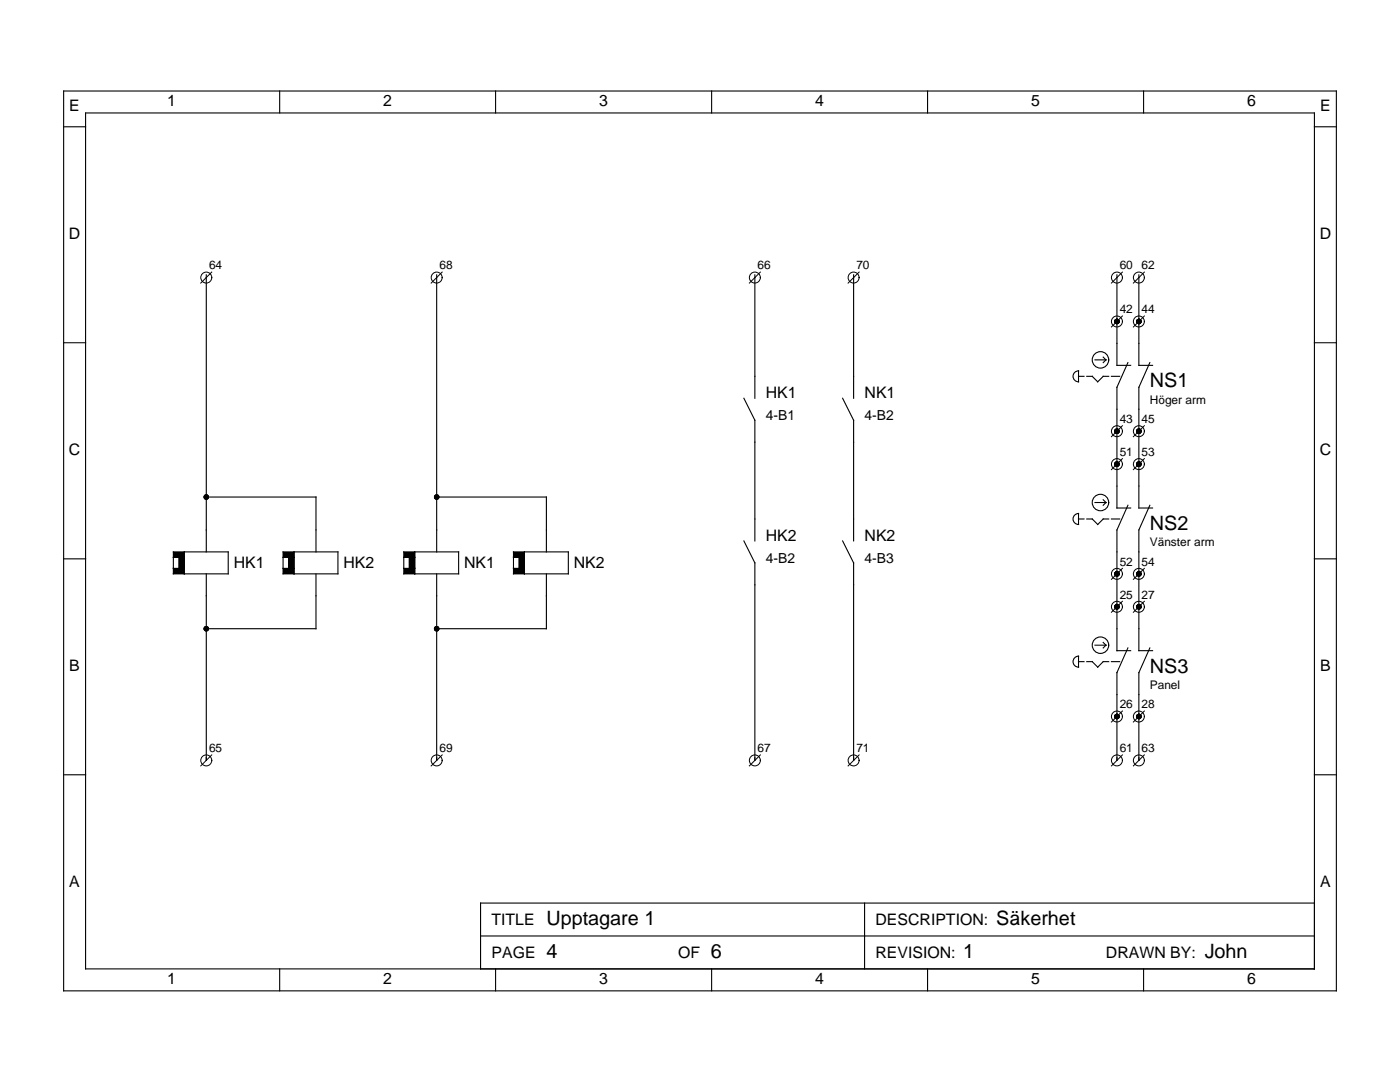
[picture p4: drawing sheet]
<svg xmlns="http://www.w3.org/2000/svg" width="279mm" height="216mm" viewBox="0 0 279 216" stroke-linecap="round" stroke-linejoin="round" font-family="sans-serif">
<g fill="none" stroke="#000" stroke-width=".22">
<path d="M12.7 18.2h254v179.5h-254zM55.8 18.2v4.3M98.9 18.2v4.3M142 18.2v4.3M185.1 18.2v4.3M228.2 18.2v4.3M12.7 25.3h4.4M17.1 22.5h245.2v170.8h-245.2zM262.3 25.3h4.4M41.2 54.8v55.3M87.1 54.8v55.3M150.6 54.8v24.7"/>
<path d="M170.4 54.8v24.7M222.9 54.8v18.1h2.7M227.3 54.8v18.1h2.7M12.7 68.4h4.4M148.5 79.5l2.1 4.4v24M168.2 79.5l2.2 4.4v24M214.6 74.2l.6-.2v2.2a1.09 1.09 0 0 1-1-.8 1.09 1.09 0 0 1 .4-1.2zM215.2 75.1h1.1M216.9 75.1h1.1l1.1 1.1 1.1-1.1h1.1M218.5 71.8h2.2M220.2 71.3l.5 .5M220.7 71.8l-.5 .6"/>
<path d="M221.8 75.1h1.7M225.1 72.4l-2.2 4.9v24.1h2.7M229.5 72.4l-2.2 4.9v24.1h2.7M262.3 68.4h4.4M41.2 99.2h21.9v10.9M87.1 99.2h21.9v10.9M220.2 99.7l.5 .6M12.7 111.5h4.4M34.6 110.1h10.9v4.4h-10.9zM34.6 111.2h2.2M34.6 113.4h2.2M35.7 111.2v2.2"/>
<path d="M36.8 110.1v4.4M41.2 114.5v37.2M56.5 110.1h10.9v4.4h-10.9zM56.5 111.2h2.2M56.5 113.4h2.2M57.6 111.2v2.2M58.7 110.1v4.4M63.1 114.5v11h-21.9M80.6 110.1h10.9v4.4h-10.9zM80.6 111.2h2.2M80.6 113.4h2.2M81.7 111.2v2.2"/>
<path d="M82.8 110.1v4.4M87.1 114.5v37.2M102.5 110.1h10.9v4.4h-10.9zM102.5 111.2h2.2M102.5 113.4h2.2M103.6 111.2v2.2M104.7 110.1v4.4M109 114.5v11h-21.9M148.5 107.9l2.1 4.4v39.4M168.2 107.9l2.2 4.4v39.4M214.6 102.7l.6-.2v2.2a1.09 1.09 0 0 1-1-.8 1.09 1.09 0 0 1 .4-1.2zM215.2 103.6h1.1"/>
<path d="M216.9 103.6h1.1l1.1 1.1 1.1-1.1h1.1M218.5 100.3h2.2M220.7 100.3l-.5 .5M221.8 103.6h1.7M225.1 100.8l-2.2 4.9v24.1h2.7M229.5 100.8l-2.2 4.9v24.1h2.7M262.3 111.5h4.4M214.6 131.1l.6-.2v2.2a1.09 1.09 0 0 1-1-.7 1.09 1.09 0 0 1 .4-1.3zM215.2 132h1.1M216.9 132h1.1l1.1 1.1 1.1-1.1h1.1M218.5 128.7h2.2M220.2 128.2l.5 .5"/>
<path d="M220.7 128.7l-.5 .6M221.8 132h1.7M225.1 129.3l-2.2 4.9v17.5M229.5 129.3l-2.2 4.9v17.5M12.7 154.6h4.4M262.3 154.6h4.4M55.8 193.3v4.4M95.9 186.8h166.4M98.9 193.3v4.4M142 193.3v4.4M172.5 180.2v13.1M185.1 193.3v4.4"/>
<path d="M228.2 193.3v4.4M262.3 180.2h-166.4v13.1"/>
<circle cx="219.6" cy="71.8" r="1.64"/>
<circle cx="219.6" cy="100.3" r="1.64"/>
<circle cx="219.6" cy="128.7" r="1.64"/>
</g>
<g fill="none" stroke="#000" stroke-width=".2">
<path d="M42.3 54.3l-2.2 2.2M88.2 54.3l-2.1 2.2M151.7 54.3l-2.1 2.2M171.5 54.3l-2.2 2.2M224 54.3l-2.2 2.2M228.4 54.3l-2.2 2.2M224 63l-2.2 2.2M228.4 63l-2.2 2.2M224 91.5l-2.2 2.2M224 84.9l-2.2 2.2M228.4 91.5l-2.2 2.2M228.4 84.9l-2.2 2.2"/>
<path d="M224 113.4l-2.2 2.2M224 120l-2.2 2.2M228.4 113.4l-2.2 2.2M228.4 120l-2.2 2.2M42.3 150.6l-2.2 2.2M88.2 150.6l-2.1 2.2M151.7 150.6l-2.1 2.2M171.5 150.6l-2.2 2.2M224 141.9l-2.2 2.2M224 150.6l-2.2 2.2M228.4 141.9l-2.2 2.2M228.4 150.6l-2.2 2.2"/>
<circle cx="41.2" cy="55.4" r="1.1"/>
<circle cx="87.1" cy="55.4" r="1.1"/>
<circle cx="150.6" cy="55.4" r="1.1"/>
<circle cx="170.4" cy="55.4" r="1.1"/>
<circle cx="222.9" cy="55.4" r="1.1"/>
<circle cx="227.3" cy="55.4" r="1.09"/>
<circle cx="222.9" cy="64.1" r="1.09"/>
<circle cx="227.3" cy="64.1" r="1.09"/>
<circle cx="222.9" cy="86" r="1.09"/>
<circle cx="222.9" cy="92.6" r="1.09"/>
<circle cx="227.3" cy="92.6" r="1.09"/>
<circle cx="227.3" cy="86" r="1.09"/>
<circle cx="222.9" cy="114.5" r="1.09"/>
<circle cx="227.3" cy="114.5" r="1.09"/>
<circle cx="222.9" cy="121.1" r="1.09"/>
<circle cx="227.3" cy="121.1" r="1.09"/>
<circle cx="41.2" cy="151.7" r="1.09"/>
<circle cx="87.1" cy="151.7" r="1.09"/>
<circle cx="150.6" cy="151.7" r="1.09"/>
<circle cx="170.4" cy="151.7" r="1.09"/>
<circle cx="222.9" cy="143" r="1.09"/>
<circle cx="222.9" cy="151.7" r="1.09"/>
<circle cx="227.3" cy="143" r="1.09"/>
<circle cx="227.3" cy="151.7" r="1.09"/>
</g>
<g fill="#000">
<path d="M34.6 110.1h2.2v1.1h-2.2zM34.6 113.4h2.2v1.1h-2.2zM35.7 111.2h1.1v2.2h-1.1zM56.5 110.1h2.2v1.1h-2.2zM56.5 113.4h2.2v1.1h-2.2zM57.6 111.2h1.1v2.2h-1.1zM80.6 110.1h2.2v1.1h-2.2zM80.6 113.4h2.2v1.1h-2.2zM81.7 111.2h1.1v2.2h-1.1zM102.5 110.1h2.2v1.1h-2.2zM102.5 113.4h2.2v1.1h-2.2zM103.6 111.2h1.1v2.2h-1.1z"/>
<circle cx="222.9" cy="64.1" r=".55"/>
<circle cx="227.3" cy="64.1" r=".55"/>
<circle cx="41.2" cy="99.2" r=".55"/>
<circle cx="87.1" cy="99.2" r=".55"/>
<circle cx="222.9" cy="92.6" r=".55"/>
<circle cx="222.9" cy="86" r=".55"/>
<circle cx="227.3" cy="92.6" r=".55"/>
<circle cx="227.3" cy="86" r=".55"/>
<circle cx="222.9" cy="114.5" r=".55"/>
<circle cx="227.3" cy="114.5" r=".55"/>
<circle cx="41.2" cy="125.5" r=".55"/>
<circle cx="87.1" cy="125.5" r=".55"/>
<circle cx="222.9" cy="121.1" r=".55"/>
<circle cx="227.3" cy="121.1" r=".55"/>
<circle cx="222.9" cy="143" r=".55"/>
<circle cx="227.3" cy="143" r=".55"/>
</g>
<g font-size="4">
<text x="229.5" y="77.3">NS1</text>
<text x="229.5" y="105.7">NS2</text>
<text x="229.5" y="134.2">NS3</text>
<text x="109" y="184.6">Upptagare 1</text>
<text x="198.8" y="184.6">Säkerhet</text>
<text x="109" y="191.1">4</text>
<text x="141.9" y="191.1">6</text>
<text x="192.3" y="191.1">1</text>
<text x="240.4" y="191.1">John</text>
</g>
<g font-size="3.2">
<text x="13.8" y="22.1">E</text>
<text x="33.4" y="21.2">1</text>
<text x="76.5" y="21.2">2</text>
<text x="119.6" y="21.2">3</text>
<text x="162.7" y="21.2">4</text>
<text x="205.8" y="21.2">5</text>
<text x="248.9" y="21.2">6</text>
<text x="263.5" y="22.1">E</text>
<text x="13.7" y="47.7">D</text>
<text x="263.4" y="47.7">D</text>
<text x="152.8" y="79.5">HK1</text>
<text x="172.5" y="79.5">NK1</text>
<text x="13.7" y="90.8">C</text>
<text x="263.4" y="90.8">C</text>
<text x="152.8" y="107.9">HK2</text>
<text x="172.5" y="107.9">NK2</text>
<text x="46.6" y="113.4">HK1</text>
<text x="68.5" y="113.4">HK2</text>
<text x="92.6" y="113.4">NK1</text>
<text x="114.5" y="113.4">NK2</text>
<text x="13.8" y="133.9">B</text>
<text x="263.5" y="133.9">B</text>
<text x="13.8" y="177">A</text>
<text x="263.5" y="177">A</text>
<text x="98.1" y="184.6">TITLE</text>
<text x="174.7" y="184.6">DESCRIPTION:</text>
<text x="98.1" y="191.1">PAGE</text>
<text x="135.3" y="191.1">OF</text>
<text x="174.7" y="191.1">REVISION:</text>
<text x="220.7" y="191.1">DRAWN BY:</text>
<text x="33.4" y="196.3">1</text>
<text x="76.5" y="196.3">2</text>
<text x="119.6" y="196.3">3</text>
<text x="162.7" y="196.3">4</text>
<text x="205.8" y="196.3">5</text>
<text x="248.9" y="196.3">6</text>
</g>
<g font-size="2.8">
<text x="152.8" y="83.9">4-B1</text>
<text x="172.5" y="83.9">4-B2</text>
<text x="152.8" y="112.3">4-B2</text>
<text x="172.5" y="112.3">4-B3</text>
</g>
<g font-size="2.4">
<text x="41.7" y="53.7">64</text>
<text x="87.7" y="53.7">68</text>
<text x="151.2" y="53.7">66</text>
<text x="170.9" y="53.7">70</text>
<text x="223.5" y="53.7">60</text>
<text x="227.8" y="53.7">62</text>
<text x="223.5" y="62.5">42</text>
<text x="227.8" y="62.5">44</text>
<text x="229.5" y="80.6">Höger arm</text>
<text x="223.5" y="84.4">43</text>
<text x="227.8" y="84.4">45</text>
<text x="223.5" y="91">51</text>
<text x="227.8" y="91">53</text>
<text x="223.5" y="112.9">52</text>
<text x="227.8" y="112.9">54</text>
<text x="229.5" y="109">Vänster arm</text>
<text x="223.5" y="119.4">25</text>
<text x="227.8" y="119.4">27</text>
<text x="229.5" y="137.5">Panel</text>
<text x="223.5" y="141.3">26</text>
<text x="227.8" y="141.3">28</text>
<text x="41.7" y="150.1">65</text>
<text x="87.7" y="150.1">69</text>
<text x="151.2" y="150.1">67</text>
<text x="170.9" y="150.1">71</text>
<text x="223.5" y="150.1">61</text>
<text x="227.8" y="150.1">63</text>
</g>
</svg>
